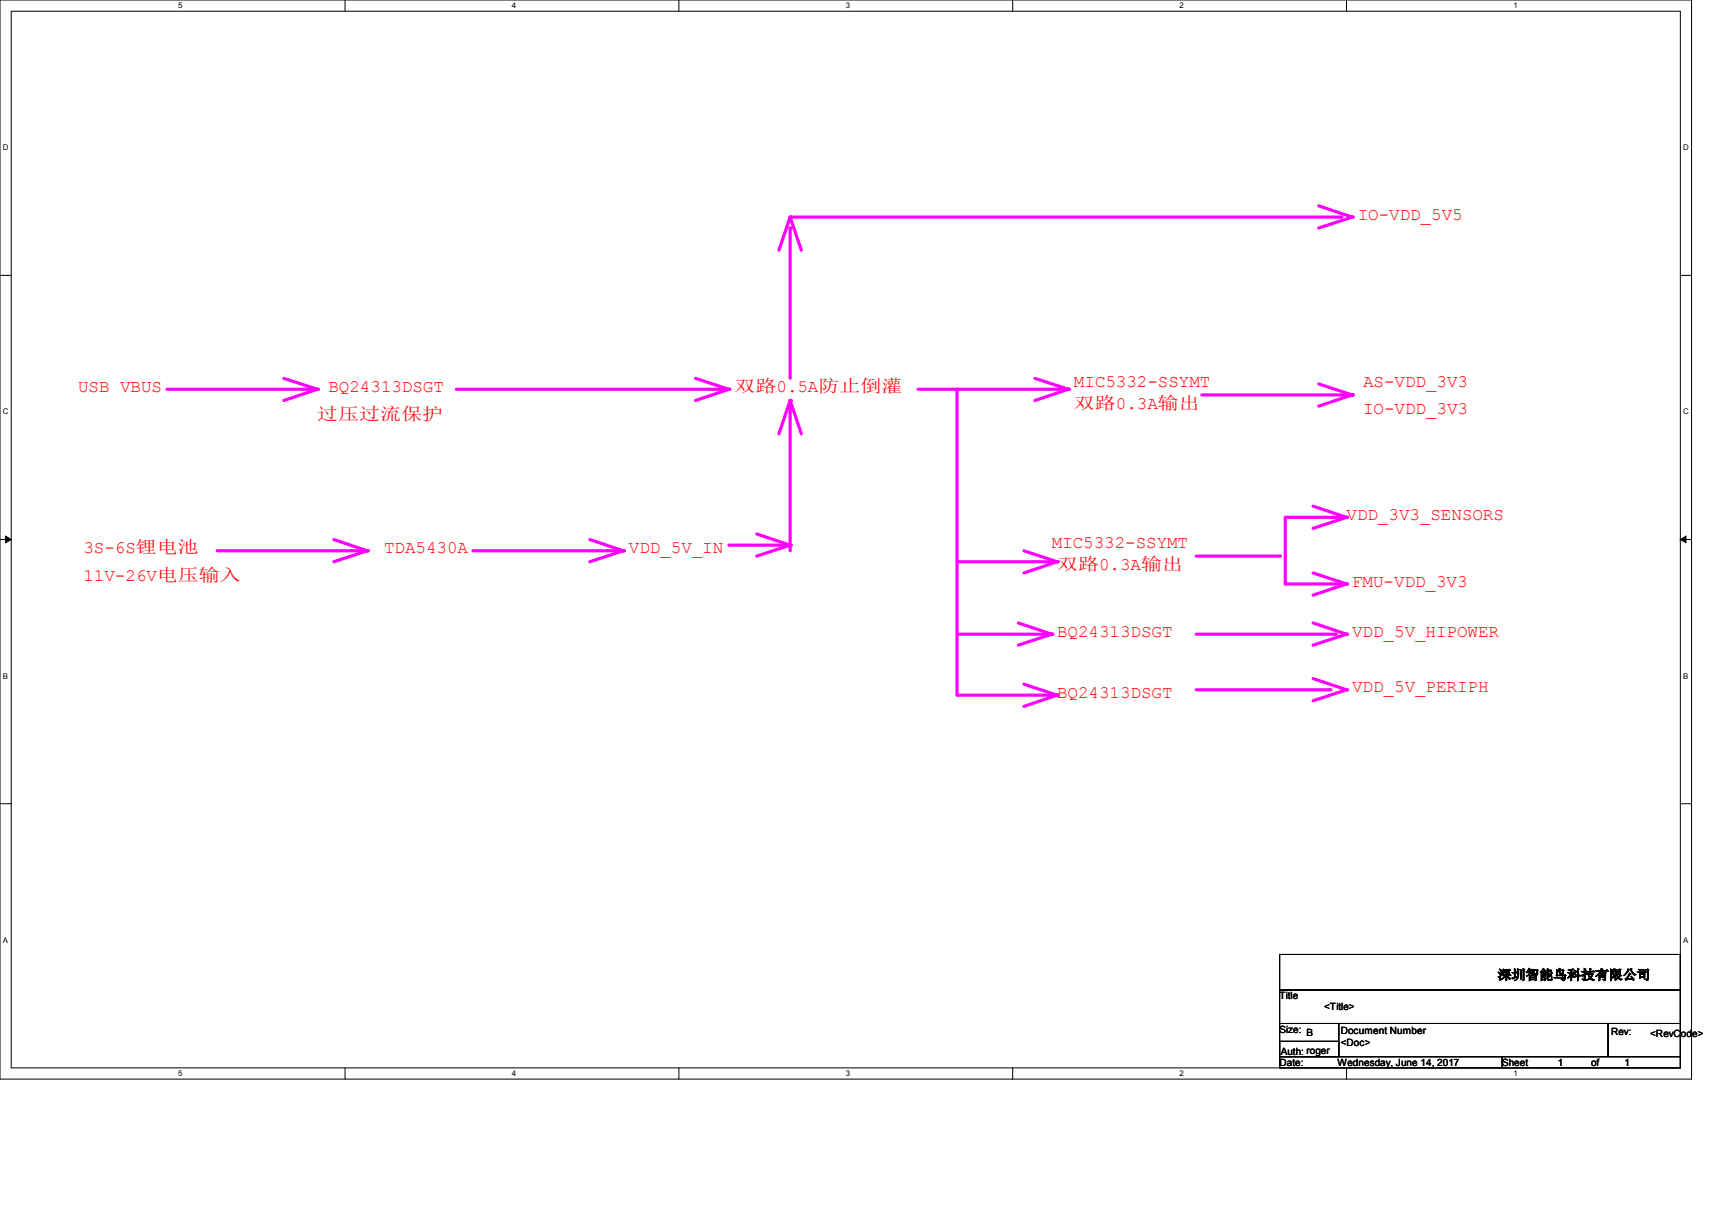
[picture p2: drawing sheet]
<svg xmlns="http://www.w3.org/2000/svg" width="297mm" height="210mm" viewBox="0 0 297 210" stroke-linecap="round" stroke-linejoin="round" font-family="sans-serif">
<path d="M0 0h293.5v187.3h-293.5zM1.9 1.9h289.6v183.4h-289.6z" fill="none" stroke="#000" stroke-width=".17"/>
<g fill="#fff">
<path d="M30.9 .2h.8v1.5h-.8z"/>
<path d="M30.9 185.5h.8v1.6h-.8z"/>
</g>
<path d="M59.9 0v1.9M59.9 185.3v2" fill="none" stroke="#000" stroke-width=".17"/>
<g fill="#fff">
<path d="M88.8 .2h.8v1.5h-.8z"/>
<path d="M88.8 185.5h.8v1.6h-.8z"/>
</g>
<path d="M117.8 0v1.9M117.8 185.3v2" fill="none" stroke="#000" stroke-width=".17"/>
<g fill="#fff">
<path d="M146.7 .2h.8v1.5h-.8z"/>
<path d="M146.7 185.5h.8v1.6h-.8z"/>
</g>
<path d="M175.7 0v1.9M175.7 185.3v2" fill="none" stroke="#000" stroke-width=".17"/>
<g fill="#fff">
<path d="M204.6 .2h.8v1.5h-.8z"/>
<path d="M204.6 185.5h.8v1.6h-.8z"/>
</g>
<path d="M233.6 0v1.9M233.6 185.3v2" fill="none" stroke="#000" stroke-width=".17"/>
<g fill="#fff">
<path d="M262.6 .2h.7v1.5h-.7z"/>
<path d="M262.6 185.5h.7v1.6h-.7z"/>
<path d="M.5 24.8h1v1.6h-1z"/>
<path d="M292 24.8h1v1.6h-1z"/>
<path d="M.5 70.7h1v1.5h-1z"/>
<path d="M292 70.7h1v1.5h-1z"/>
</g>
<path d="M0 47.8h1.9M291.5 47.8h2" fill="none" stroke="#000" stroke-width=".17"/>
<g fill="#fff">
<path d="M.5 116.5h.9v1.6h-.9z"/>
<path d="M292 116.5h.9v1.6h-.9z"/>
</g>
<path d="M0 93.6h1.9M291.5 93.6h2" fill="none" stroke="#000" stroke-width=".17"/>
<path d="M1 93l.9 .6-.9 .6zM291.5 93.6l1-.6v1.2z" fill="#000" stroke="#000" stroke-width=".17"/>
<g fill="#fff">
<path d="M.5 162.4h.9v1.5h-.9z"/>
<path d="M292 162.4h.9v1.5h-.9z"/>
</g>
<path d="M0 139.5h1.9M291.5 139.5h2" fill="none" stroke="#000" stroke-width=".17"/>
<path d="M37.7 95.6h26" fill="none" stroke="#f0f" stroke-width=".55"/>
<circle cx="63.7" cy="95.6" r=".28" fill="#f0f"/>
<path d="M57.9 93.6l5.8 2" fill="none" stroke="#f0f" stroke-width=".55"/>
<circle cx="63.7" cy="95.6" r=".28" fill="#f0f"/>
<path d="M63.7 95.6l-5.8 1.9" fill="none" stroke="#f0f" stroke-width=".55"/>
<circle cx="63.7" cy="95.6" r=".28" fill="#f0f"/>
<path d="M82 95.6h26.1" fill="none" stroke="#f0f" stroke-width=".55"/>
<circle cx="108.1" cy="95.6" r=".28" fill="#f0f"/>
<path d="M102.3 93.6l5.8 2" fill="none" stroke="#f0f" stroke-width=".55"/>
<circle cx="108.1" cy="95.6" r=".28" fill="#f0f"/>
<path d="M108.1 95.6l-5.8 1.9" fill="none" stroke="#f0f" stroke-width=".55"/>
<circle cx="108.1" cy="95.6" r=".28" fill="#f0f"/>
<path d="M49.2 65.7l5.8 1.9" fill="none" stroke="#f0f" stroke-width=".55"/>
<circle cx="55" cy="67.6" r=".28" fill="#f0f"/>
<path d="M29 67.6h26" fill="none" stroke="#f0f" stroke-width=".55"/>
<circle cx="55" cy="67.6" r=".28" fill="#f0f"/>
<path d="M55 67.6l-5.8 1.9" fill="none" stroke="#f0f" stroke-width=".55"/>
<circle cx="55" cy="67.6" r=".28" fill="#f0f"/>
<path d="M120.6 65.7l5.8 1.9" fill="none" stroke="#f0f" stroke-width=".55"/>
<circle cx="126.4" cy="67.6" r=".28" fill="#f0f"/>
<path d="M126.4 67.6l-5.8 1.9" fill="none" stroke="#f0f" stroke-width=".55"/>
<circle cx="126.4" cy="67.6" r=".28" fill="#f0f"/>
<path d="M79.2 67.6h46.3" fill="none" stroke="#f0f" stroke-width=".55"/>
<circle cx="125.5" cy="67.6" r=".28" fill="#f0f"/>
<path d="M126.4 94.6h10.7" fill="none" stroke="#f0f" stroke-width=".55"/>
<circle cx="137.1" cy="94.6" r=".28" fill="#f0f"/>
<path d="M131.3 92.7l5.8 1.9" fill="none" stroke="#f0f" stroke-width=".55"/>
<circle cx="137.1" cy="94.6" r=".28" fill="#f0f"/>
<path d="M137.1 94.6l-5.8 1.9" fill="none" stroke="#f0f" stroke-width=".55"/>
<circle cx="137.1" cy="94.6" r=".28" fill="#f0f"/>
<path d="M207.5 96.5h14.5" fill="none" stroke="#f0f" stroke-width=".55"/>
<circle cx="222" cy="96.5" r=".28" fill="#f0f"/>
<path d="M137.1 69.5l-2 5.8" fill="none" stroke="#f0f" stroke-width=".55"/>
<circle cx="137.1" cy="69.5" r=".28" fill="#f0f"/>
<path d="M137.1 69.5v26.1" fill="none" stroke="#f0f" stroke-width=".55"/>
<circle cx="137.1" cy="69.5" r=".28" fill="#f0f"/>
<path d="M137.1 69.5l1.9 5.8" fill="none" stroke="#f0f" stroke-width=".55"/>
<circle cx="137.1" cy="69.5" r=".28" fill="#f0f"/>
<path d="M179.5 65.7l5.8 1.9" fill="none" stroke="#f0f" stroke-width=".55"/>
<circle cx="185.3" cy="67.6" r=".28" fill="#f0f"/>
<path d="M159.3 67.6h26" fill="none" stroke="#f0f" stroke-width=".55"/>
<circle cx="185.3" cy="67.6" r=".28" fill="#f0f"/>
<path d="M185.3 67.6l-5.8 1.9" fill="none" stroke="#f0f" stroke-width=".55"/>
<circle cx="185.3" cy="67.6" r=".28" fill="#f0f"/>
<path d="M208.5 68.5h26.1" fill="none" stroke="#f0f" stroke-width=".55"/>
<circle cx="234.6" cy="68.5" r=".28" fill="#f0f"/>
<path d="M228.8 66.6l5.8 1.9" fill="none" stroke="#f0f" stroke-width=".55"/>
<circle cx="234.6" cy="68.5" r=".28" fill="#f0f"/>
<path d="M234.6 68.5l-5.8 2" fill="none" stroke="#f0f" stroke-width=".55"/>
<circle cx="234.6" cy="68.5" r=".28" fill="#f0f"/>
<path d="M177.6 95.6l5.8 1.9" fill="none" stroke="#f0f" stroke-width=".55"/>
<circle cx="183.4" cy="97.5" r=".28" fill="#f0f"/>
<path d="M183.4 97.5l-5.8 1.9" fill="none" stroke="#f0f" stroke-width=".55"/>
<circle cx="183.4" cy="97.5" r=".28" fill="#f0f"/>
<path d="M166 97.5h16.5" fill="none" stroke="#f0f" stroke-width=".55"/>
<circle cx="182.5" cy="97.5" r=".28" fill="#f0f"/>
<path d="M227.8 108.1l5.8 2" fill="none" stroke="#f0f" stroke-width=".55"/>
<circle cx="233.6" cy="110.1" r=".28" fill="#f0f"/>
<path d="M207.5 110.1h24.1" fill="none" stroke="#f0f" stroke-width=".55"/>
<circle cx="231.6" cy="110.1" r=".28" fill="#f0f"/>
<path d="M233.6 110.1l-5.8 1.9" fill="none" stroke="#f0f" stroke-width=".55"/>
<circle cx="233.6" cy="110.1" r=".28" fill="#f0f"/>
<path d="M227.8 87.8l5.8 2" fill="none" stroke="#f0f" stroke-width=".55"/>
<circle cx="233.6" cy="89.8" r=".28" fill="#f0f"/>
<path d="M233.6 89.8l-5.8 1.9" fill="none" stroke="#f0f" stroke-width=".55"/>
<circle cx="233.6" cy="89.8" r=".28" fill="#f0f"/>
<path d="M227.8 99.4l5.8 1.9" fill="none" stroke="#f0f" stroke-width=".55"/>
<circle cx="233.6" cy="101.3" r=".28" fill="#f0f"/>
<path d="M233.6 101.3l-5.8 2" fill="none" stroke="#f0f" stroke-width=".55"/>
<circle cx="233.6" cy="101.3" r=".28" fill="#f0f"/>
<path d="M223 89.8v11.5" fill="none" stroke="#f0f" stroke-width=".55"/>
<circle cx="223" cy="101.3" r=".28" fill="#f0f"/>
<path d="M223 89.8h9.6" fill="none" stroke="#f0f" stroke-width=".55"/>
<circle cx="232.6" cy="89.8" r=".28" fill="#f0f"/>
<path d="M223 101.3h9.6" fill="none" stroke="#f0f" stroke-width=".55"/>
<circle cx="232.6" cy="101.3" r=".28" fill="#f0f"/>
<path d="M137.1 39.6v26.1" fill="none" stroke="#f0f" stroke-width=".55"/>
<circle cx="137.1" cy="39.6" r=".28" fill="#f0f"/>
<path d="M137.1 37.7l-2 5.7" fill="none" stroke="#f0f" stroke-width=".55"/>
<circle cx="137.1" cy="37.7" r=".28" fill="#f0f"/>
<path d="M137.1 37.7l1.9 5.7" fill="none" stroke="#f0f" stroke-width=".55"/>
<circle cx="137.1" cy="37.7" r=".28" fill="#f0f"/>
<path d="M228.8 35.7l5.8 2" fill="none" stroke="#f0f" stroke-width=".55"/>
<circle cx="234.6" cy="37.7" r=".28" fill="#f0f"/>
<path d="M137.1 37.7h95.5" fill="none" stroke="#f0f" stroke-width=".55"/>
<circle cx="232.6" cy="37.7" r=".28" fill="#f0f"/>
<path d="M234.6 37.7l-5.8 1.9" fill="none" stroke="#f0f" stroke-width=".55"/>
<circle cx="234.6" cy="37.7" r=".28" fill="#f0f"/>
<path d="M176.7 108.1l5.8 2" fill="none" stroke="#f0f" stroke-width=".55"/>
<circle cx="182.5" cy="110.1" r=".28" fill="#f0f"/>
<path d="M182.5 110.1l-5.8 1.9" fill="none" stroke="#f0f" stroke-width=".55"/>
<circle cx="182.5" cy="110.1" r=".28" fill="#f0f"/>
<path d="M166 110.1h16.5" fill="none" stroke="#f0f" stroke-width=".55"/>
<circle cx="182.5" cy="110.1" r=".28" fill="#f0f"/>
<path d="M227.8 117.8l5.8 1.9" fill="none" stroke="#f0f" stroke-width=".55"/>
<circle cx="233.6" cy="119.7" r=".28" fill="#f0f"/>
<path d="M207.5 119.7h23.2" fill="none" stroke="#f0f" stroke-width=".55"/>
<circle cx="230.7" cy="119.7" r=".28" fill="#f0f"/>
<path d="M233.6 119.7l-5.8 1.9" fill="none" stroke="#f0f" stroke-width=".55"/>
<circle cx="233.6" cy="119.7" r=".28" fill="#f0f"/>
<path d="M183.4 120.6l-5.8 2" fill="none" stroke="#f0f" stroke-width=".55"/>
<circle cx="183.4" cy="120.6" r=".28" fill="#f0f"/>
<path d="M177.6 118.7l5.8 1.9" fill="none" stroke="#f0f" stroke-width=".55"/>
<circle cx="183.4" cy="120.6" r=".28" fill="#f0f"/>
<path d="M166 120.6h17.4" fill="none" stroke="#f0f" stroke-width=".55"/>
<circle cx="183.4" cy="120.6" r=".28" fill="#f0f"/>
<path d="M166 67.6v53" fill="none" stroke="#f0f" stroke-width=".55"/>
<circle cx="166" cy="67.6" r=".28" fill="#f0f"/>
<path d="M222 165.7h69.5v6.1h-69.5zM222 171.8h69.5v5.8h-69.5zM222 177.6h10.2v5.8h-10.2zM232.2 177.6h46.8v5.8h-46.8zM279 177.6h12.5v5.8h-12.5zM222 183.4h38.6v1.9h-38.6zM222 180.7h10.2v2.7h-10.2zM260.6 183.4h30.9v1.9h-30.9z" fill="none" stroke="#000" stroke-width=".17"/>
<g font-size="3" fill="#f00">
<text x="235.5" y="38.1">IO-VDD_5V5</text>
<text x="13.5" y="68.1">USB VBUS</text>
<text x="57" y="68.1">BQ24313DSGT</text>
<text x="127.4" y="68.1">双路0.5A防止倒灌</text>
<text x="186.3" y="67.1">MIC5332-SSYMT</text>
<text x="186.3" y="71">双路0.3A输出</text>
<text x="236.5" y="67.1">AS-VDD_3V3</text>
<text x="236.5" y="71.9">IO-VDD_3V3</text>
<text x="55" y="72.9">过压过流保护</text>
<text x="182.5" y="95.1">MIC5332-SSYMT</text>
<text x="233.6" y="90.3">VDD_3V3_SENSORS</text>
<text x="14.5" y="96.1">3S-6S锂电池</text>
<text x="14.5" y="100.9">11V-26V电压输入</text>
<text x="66.6" y="96.1">TDA5430A</text>
<text x="109.1" y="96.1">VDD_5V_IN</text>
<text x="183.4" y="98.9">双路0.3A输出</text>
<text x="234.6" y="101.9">FMU-VDD_3V3</text>
<text x="183.4" y="110.5">BQ24313DSGT</text>
<text x="234.6" y="110.5">VDD_5V_HIPOWER</text>
<text x="183.4" y="121.2">BQ24313DSGT</text>
<text x="234.6" y="120.2">VDD_5V_PERIPH</text>
</g>
<text font-size="2.3" x="259.8" y="170">深圳智能鸟科技有限公司</text>
<g font-size="1.7">
<text x="222" y="173.4">Title</text>
<text x="222" y="179.2">Size:</text>
<text x="226.6" y="179.8">B</text>
<text x="229.7" y="175.3">&lt;Title&gt;</text>
<text x="232.6" y="179.4">Document Number</text>
<text x="279.5" y="179.6">Rev:</text>
<text x="222" y="185">Date:</text>
<text x="222.2" y="183.1">Auth: roger</text>
<text x="232.1" y="185">Wednesday, June 14, 2017</text>
<text x="232.6" y="181.5">&lt;Doc&gt;</text>
<text x="260.6" y="185">Sheet</text>
<text x="270.2" y="185">1</text>
<text x="276" y="185">of</text>
<text x="281.8" y="185">1</text>
<text x="286.3" y="180">&lt;RevCode&gt;</text>
</g>
<g font-size="1.4">
<text x="30.9" y="1.4">5</text>
<text x="88.8" y="1.4">4</text>
<text x="146.7" y="1.4">3</text>
<text x="204.6" y="1.4">2</text>
<text x="262.6" y="1.4">1</text>
<text x=".5" y="26.1">D</text>
<text x="292" y="26.1">D</text>
<text x=".5" y="71.9">C</text>
<text x="292" y="71.9">C</text>
<text x=".5" y="117.8">B</text>
<text x="292" y="117.8">B</text>
<text x=".5" y="163.6">A</text>
<text x="292" y="163.6">A</text>
<text x="30.9" y="186.8">5</text>
<text x="88.8" y="186.8">4</text>
<text x="146.7" y="186.8">3</text>
<text x="204.6" y="186.8">2</text>
<text x="262.6" y="186.8">1</text>
</g>
</svg>
